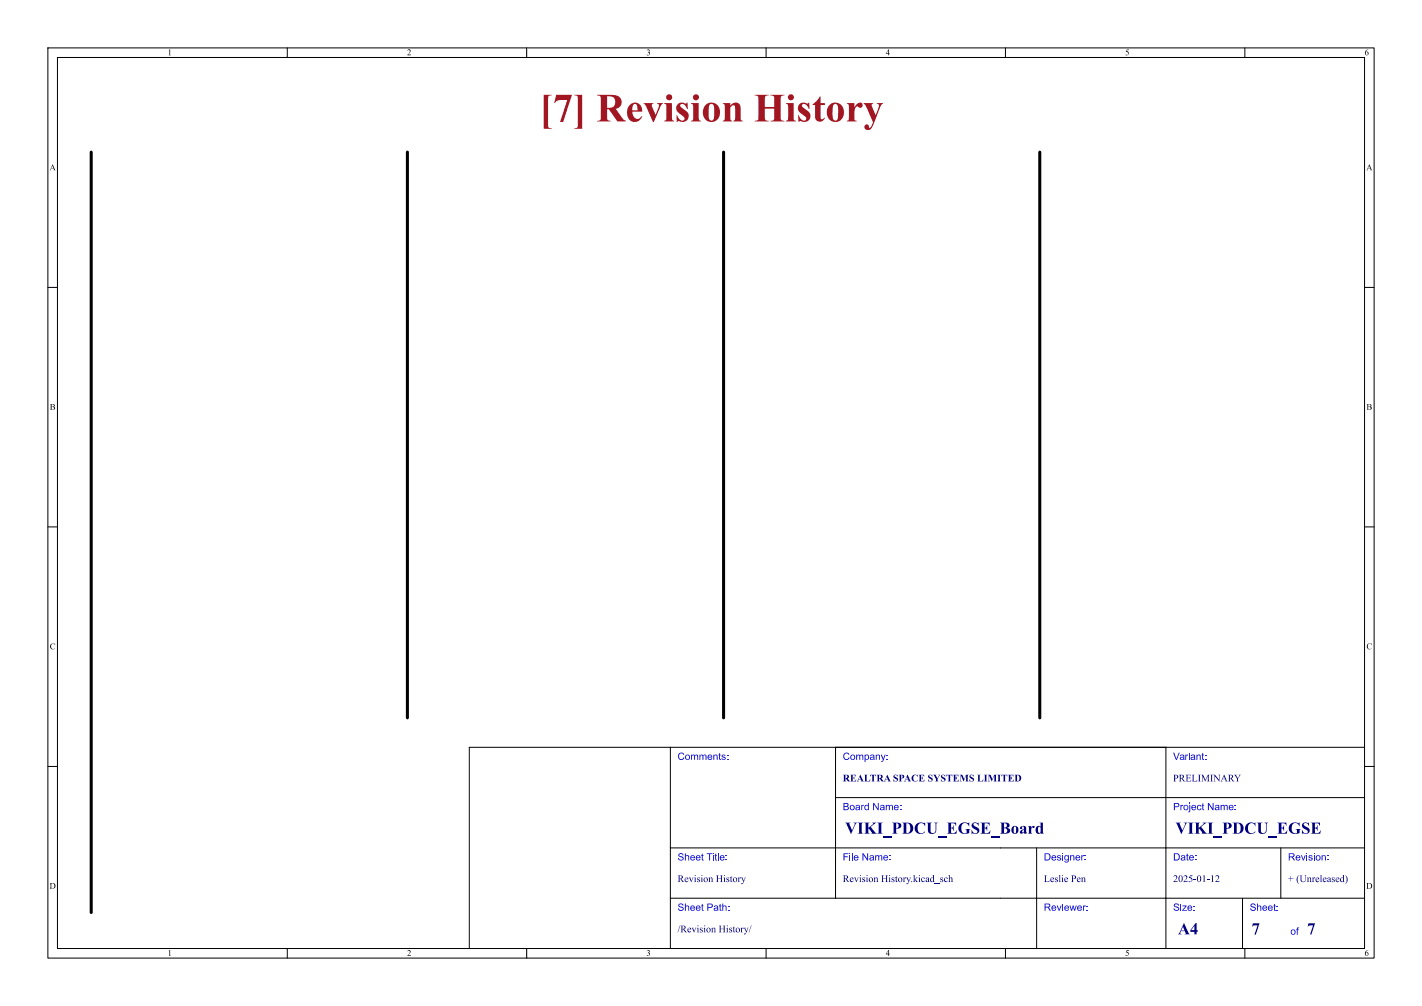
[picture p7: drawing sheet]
<svg xmlns="http://www.w3.org/2000/svg" width="297mm" height="210mm" viewBox="0 0 297 210" stroke-linecap="round" stroke-linejoin="round" font-family="sans-serif">
<g fill="none" stroke="#000" stroke-width=".21">
<path d="M10 10h277v190h-277zM12 12h273v186h-273zM60 10v2M110 10v2M160 10v2M210 10v2M260 10v2M10 60h2M285 60h2M10 110h2M285 110h2M243.5 156v42"/>
<path d="M285 156h-110.5v31.5h110.5M10 160h2M174.5 177h110.5M174.5 166.5h110.5M216.5 177v21M267.5 177v10.5M285 160h2M60 198v2M110 198v2M160 198v2M210 198v2M259.5 187.5v10.5"/>
<path d="M260 198v2"/>
</g>
<path d="M211.9 161.7h.6a.7 .7 0 0 1 .8 .7 .7 .7 0 0 1-.8 .7h-.6l.2-.2h.3l.1 .1a.63 .63 0 0 0 .4-.6 .63 .63 0 0 0-.5-.6v1.1h-.3v-1z" fill="#00007f"/>
<path d="M140 156v42M243.5 156h-145.5v42M140 177h34.5M140 187.5h34.5" fill="none" stroke="#000" stroke-width=".21"/>
<path d="M19 31.8v158.7M85.1 31.8v118.1M151.1 31.8v118.1M217.2 31.8v118.1" fill="none" stroke="#000" stroke-width=".63"/>
<text font-size="8.4" fill="#a21622" x="112.7" y="27.5">[7] RevisionHistory</text>
<g font-size="3.5" fill="#00007f">
<text x="176.5" y="174.9">VIKI_PDCU_EGSE_Board</text>
<text x="245.5" y="174.9">VIKI_PDCU_EGSE</text>
<text x="246" y="195.9">A4</text>
<text x="261.4" y="196">7</text>
<text x="273" y="196">7</text>
</g>
<g font-size="2.1" fill="#00f">
<text x="141.5" y="159.2">Comments:</text>
<text x="176" y="159.2">Company:</text>
<text x="245" y="159.2">Variant:</text>
<text x="176" y="169.7">Board Name:</text>
<text x="245" y="169.7">Project Name:</text>
<text x="141.5" y="180.2">Sheet Title:</text>
<text x="176" y="180.2">File Name:</text>
<text x="218" y="180.2">Designer:</text>
<text x="245" y="180.2">Date:</text>
<text x="269" y="180.2">Revision:</text>
<text x="141.5" y="190.7">Sheet Path:</text>
<text x="218" y="190.7">Reviewer:</text>
<text x="245" y="190.7">Size:</text>
<text x="261" y="190.7">Sheet:</text>
<text x="269.5" y="195.7">of</text>
</g>
<g font-size="2.1" fill="#00007f">
<text x="176" y="163.7">REALTRA SPACESYSTEMSLIMITED</text>
<text x="245" y="163.7">PRELIMINARY</text>
<text x="141.5" y="184.7">RevisionHistory</text>
<text x="176" y="184.7">RevisionHistory.kicad_sch</text>
<text x="218" y="184.7">LesliePen</text>
<text x="245" y="184.7">2025-01-12</text>
<text x="269" y="184.7">+ (Unreleased)</text>
<text x="141.5" y="195.2">/RevisionHistory/</text>
</g>
<g font-size="1.8">
<text x="35" y="12">1</text>
<text x="85" y="12">2</text>
<text x="135" y="12">3</text>
<text x="185" y="12">4</text>
<text x="235" y="12">5</text>
<text x="285" y="12">6</text>
<text x="10.3" y="36">A</text>
<text x="285.3" y="36">A</text>
<text x="10.4" y="86">B</text>
<text x="285.4" y="86">B</text>
<text x="10.4" y="136">C</text>
<text x="285.4" y="136">C</text>
<text x="10.3" y="186">D</text>
<text x="285.3" y="186">D</text>
<text x="35" y="200">1</text>
<text x="85" y="200">2</text>
<text x="135" y="200">3</text>
<text x="185" y="200">4</text>
<text x="235" y="200">5</text>
<text x="285" y="200">6</text>
</g>
</svg>
